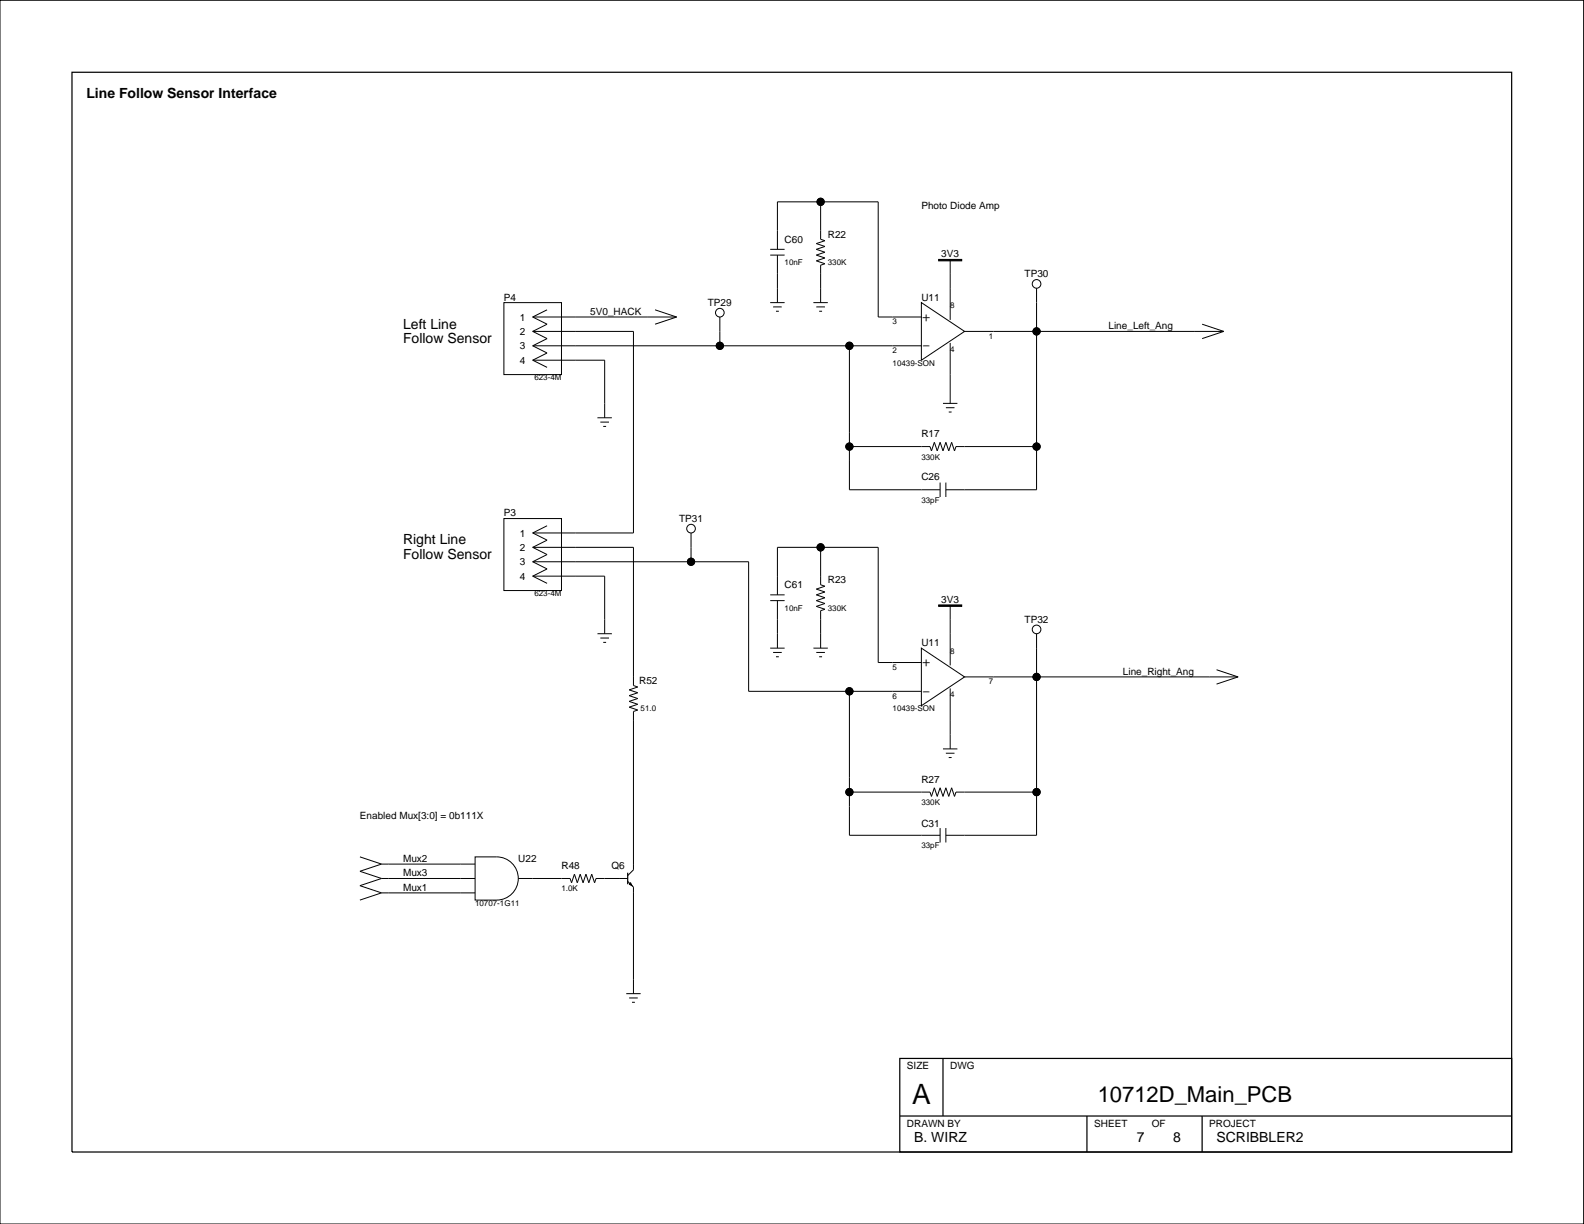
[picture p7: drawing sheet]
<svg xmlns="http://www.w3.org/2000/svg" width="279mm" height="216mm" viewBox="0 0 279 216" stroke-linecap="round" stroke-linejoin="round" font-family="sans-serif">
<g fill="none" stroke="#000" stroke-width=".18">
<path d="M0 0h279.3v215.9h-279.3zM144.7 35.6v6.6l.8 .3-1.5 .5 1.5 .5-1.5 .5 1.5 .5-1.5 .5 1.5 .5-1.5 .5 1.5 .5-.8 .3v6.6M88.9 53.4h10.1v12.7h-10.1zM94 58.5h17.7v35.5h-17.7M94 55.9h25.4M94 58.5l2.5 1.2-2.5 1.3M94 55.9l2.5 1.3-2.5 1.3M96.5 54.6l-2.5 1.3M115.5 54.6l3.9 1.3M119.4 55.9l-3.9 1.3M127 55.9v5.1M135.9 45h2.5"/>
<path d="M135.9 44h2.5M135.9 53.4h2.5M136.4 54.1h1.5M136.9 54.9h.5M137.1 44v-8.4h17.8v20.3h7.6M137.1 45v8.4M143.5 53.4h2.5M144 54.1h1.5M144.5 54.9h.5M162.5 53.4l7.6 5.1-7.6 5zM167.6 45.8v10.6M170.1 58.5h45.8"/>
<path d="M182.8 50.8v35.6h-16M212 57.2l3.9 1.3M215.9 58.5l-3.9 1.2M94 61h68.5M94 63.5h12.7v10.2M94 61l2.5 1.3-2.5 1.2M94 63.5l2.5 1.3M105.4 73.7h2.5M105.9 74.5h1.5M106.4 75.2h.5M149.8 78.8h14.2l.3 .7 .5-1.5 .5 1.5 .5-1.5 .5 1.5 .5-1.5 .5 1.5 .6-1.5 .5 1.5 .2-.7h14.2M149.8 61v25.4h16"/>
<path d="M166.3 71.2h2.6M166.8 71.9h1.6M167.3 72.7h.6M167.6 60.5v10.7M88.9 91.5h10.1v12.7h-10.1zM94 99.1h38.1v22.8h30.4M94 96.5h17.7v24.4l.8 .3-1.5 .5 1.5 .5-1.5 .5 1.5 .5-1.5 .5 1.5 .5-1.5 .5 1.5 .5-.8 .3v27.9l-1 1M94 99.1l2.5 1.3-2.5 1.2M94 96.5l2.5 1.3-2.5 1.3M94 94l2.5 1.3-2.5 1.2M96.5 92.7l-2.5 1.3M121.9 94v5.1"/>
<path d="M144.7 96.5v6.6l.8 .3-1.5 .5 1.5 .5-1.5 .5 1.5 .5-1.5 .5 1.5 .6-1.5 .5 1.5 .5-.8 .2v6.6M165.8 85.1v2.6M166.8 85.1v2.6M94 101.6h12.7v10.2M94 101.6l2.5 1.3M105.4 111.8h2.5M105.9 112.5h1.5M106.4 113.3h.5M135.9 105.9h2.5M135.9 104.9h2.5M135.9 114.3h2.5M136.4 115.1h1.5"/>
<path d="M136.9 115.8h.5M137.1 104.9v-8.4h17.8v20.4h7.6M137.1 105.9v8.4M143.5 114.3h2.5M144 115.1h1.5M144.5 115.8h.5M162.5 114.3l7.6 5.1-7.6 5.1zM167.6 106.7v10.7M170.1 119.4h48.3M182.8 111.8v35.5h-16M214.6 118.1l3.8 1.3M218.4 119.4l-3.8 1.3"/>
<path d="M149.8 121.9v25.4h16M149.8 139.7h14.2l.3 .8 .5-1.5 .5 1.5 .5-1.5 .5 1.5 .5-1.5 .5 1.5 .6-1.5 .5 1.5 .2-.8h14.2M166.3 132.1h2.6M166.8 132.9h1.6M167.3 133.6h.6M167.6 121.4v10.7M63.5 151.1l3.8 1.3M67.3 155h16.5M67.3 152.4h16.5M67.3 157.5h16.5M67.3 152.4l-3.8 1.3 3.8 1.3M67.3 155l-3.8 1.2 3.8 1.3"/>
<path d="M67.3 157.5l-3.8 1.3M83.8 151.1h3.8a3.8 3.8 0 0 1 3.8 3.9 3.8 3.8 0 0 1-3.8 3.8h-3.8zM91.4 155h9.2l.2 .7 .5-1.5 .5 1.5 .5-1.5 .5 1.5 .6-1.5 .5 1.5 .5-1.5 .5 1.5 .2-.7h5.6M110.7 155.5l1 1v18.8M165.8 146.1v2.5M166.8 146.1v2.5M110.5 175.3h2.5M111 176h1.5M111.5 176.8h.5"/>
<circle cx="144.7" cy="35.6" r=".63"/>
<circle cx="127" cy="55.2" r=".76"/>
<circle cx="182.8" cy="50.1" r=".76"/>
<circle cx="182.8" cy="58.5" r=".63"/>
<circle cx="127" cy="61" r=".63"/>
<circle cx="149.8" cy="61" r=".63"/>
<circle cx="149.8" cy="78.8" r=".63"/>
<circle cx="182.8" cy="78.8" r=".63"/>
<circle cx="121.9" cy="99.1" r=".63"/>
<circle cx="121.9" cy="93.2" r=".76"/>
<circle cx="144.7" cy="96.5" r=".63"/>
<circle cx="182.8" cy="111" r=".76"/>
<circle cx="182.8" cy="119.4" r=".63"/>
<circle cx="149.8" cy="121.9" r=".63"/>
<circle cx="149.8" cy="139.7" r=".63"/>
<circle cx="182.8" cy="139.7" r=".63"/>
</g>
<g fill="#000" stroke="#000" stroke-width=".18">
<path d="M165.6 45.8h4v.2h-4z" fill-rule="evenodd"/>
<path d="M165.6 106.7h4v.3h-4z" fill-rule="evenodd"/>
<path d="M111 156l.2-.3 .3 .5z" fill-rule="evenodd"/>
<circle cx="144.7" cy="35.6" r=".63"/>
<circle cx="182.8" cy="58.5" r=".63"/>
<circle cx="127" cy="61" r=".63"/>
<circle cx="149.8" cy="61" r=".63"/>
<circle cx="149.8" cy="78.8" r=".63"/>
<circle cx="182.8" cy="78.8" r=".63"/>
<circle cx="121.9" cy="99.1" r=".63"/>
<circle cx="144.7" cy="96.5" r=".63"/>
<circle cx="182.8" cy="119.4" r=".63"/>
<circle cx="149.8" cy="121.9" r=".63"/>
<circle cx="149.8" cy="139.7" r=".63"/>
<circle cx="182.8" cy="139.7" r=".63"/>
</g>
<path d="M12.7 12.7h253.9v190.5h-253.9zM110.7 153.9v2.1M158.7 186.7h107.9v16.5h-107.9zM158.7 196.9h107.9M166.3 186.7v10.2M191.7 196.9v6.3M212 196.9v6.3" fill="none" stroke="#000" stroke-width=".22"/>
<text font-size="4.9" x="160.9" y="194.8">A</text>
<text font-size="3.9" x="193.6" y="194.4">10712D_Main_PCB</text>
<g font-size="2.8">
<text x="162.5" y="56.7">+</text>
<text x="162.5" y="61.8">-</text>
<text x="162.5" y="117.7">+</text>
<text x="162.5" y="122.7">-</text>
</g>
<g font-size="2.5">
<text x="15.2" y="17.3">Line Follow Sensor Interface</text>
<text x="71.1" y="57.9">Left Line</text>
<text x="71.1" y="60.5">Follow Sensor</text>
<text x="71.1" y="98.6">Follow Sensor</text>
<text x="71.1" y="96">Right Line</text>
<text x="161.3" y="201.4">B. WIRZ</text>
<text x="200.5" y="201.4">7</text>
<text x="207" y="201.4">8</text>
<text x="214.6" y="201.4">SCRIBBLER2</text>
</g>
<g font-size="1.8">
<text x="146" y="41.9">R22</text>
<text x="162.5" y="36.9">Photo Diode Amp</text>
<text x="138.4" y="42.9">C60</text>
<text x="166" y="45.4">3V3</text>
<text x="88.9" y="53">P4</text>
<text x="162.5" y="53">U11</text>
<text x="180.7" y="48.9">TP30</text>
<text x="91.7" y="59.1">2</text>
<text x="91.7" y="56.5">1</text>
<text x="104.1" y="55.6">5V0_HACK</text>
<text x="124.9" y="54">TP29</text>
<text x="195.5" y="58.1">Line_Left_Ang</text>
<text x="91.7" y="64.2">4</text>
<text x="91.7" y="61.6">3</text>
<text x="162.5" y="77.1">R17</text>
<text x="162.5" y="84.8">C26</text>
<text x="88.9" y="91.1">P3</text>
<text x="91.7" y="94.6">1</text>
<text x="119.8" y="92.1">TP31</text>
<text x="91.7" y="99.7">3</text>
<text x="91.7" y="97.2">2</text>
<text x="91.7" y="102.3">4</text>
<text x="138.4" y="103.8">C61</text>
<text x="146" y="102.9">R23</text>
<text x="166" y="106.3">3V3</text>
<text x="162.5" y="114">U11</text>
<text x="180.7" y="109.9">TP32</text>
<text x="198.1" y="119">Line_Right_Ang</text>
<text x="112.8" y="120.7">R52</text>
<text x="162.5" y="138.1">R27</text>
<text x="63.5" y="144.4">Enabled Mux[3:0] = 0b111X</text>
<text x="162.5" y="146">C31</text>
<text x="71.1" y="154.6">Mux3</text>
<text x="71.1" y="152">Mux2</text>
<text x="91.4" y="152">U22</text>
<text x="99" y="153.3">R48</text>
<text x="107.9" y="153.3">Q6</text>
<text x="71.1" y="157.1">Mux1</text>
<text x="160" y="188.6">SIZE</text>
<text x="167.6" y="188.6">DWG</text>
<text x="160" y="198.8">DRAWN BY</text>
<text x="193" y="198.8">SHEET</text>
<text x="203.2" y="198.8">OF</text>
<text x="213.3" y="198.8">PROJECT</text>
</g>
<g font-size="1.4">
<text x="138.4" y="46.8">10nF</text>
<text x="146" y="46.8">330K</text>
<text x="157.4" y="57.2">3</text>
<text x="167.6" y="54.4">8</text>
<text x="174.4" y="59.7">1</text>
<text x="157.4" y="62.3">2</text>
<text x="157.4" y="64.5">10439-SON</text>
<text x="167.6" y="62">4</text>
<text x="94.3" y="67.1">623-4M</text>
<text x="162.5" y="81.1">330K</text>
<text x="162.5" y="88.7">33pF</text>
<text x="94.3" y="105.2">623-4M</text>
<text x="138.4" y="107.7">10nF</text>
<text x="146" y="107.7">330K</text>
<text x="157.4" y="118.1">5</text>
<text x="167.6" y="115.3">8</text>
<text x="113" y="125.5">51.0</text>
<text x="157.4" y="123.2">6</text>
<text x="157.4" y="125.5">10439-SON</text>
<text x="167.6" y="123">4</text>
<text x="174.4" y="120.7">7</text>
<text x="162.5" y="142">330K</text>
<text x="162.5" y="149.6">33pF</text>
<text x="83.8" y="159.8">10707-1G11</text>
<text x="99" y="157.2">1.0K</text>
</g>
</svg>
